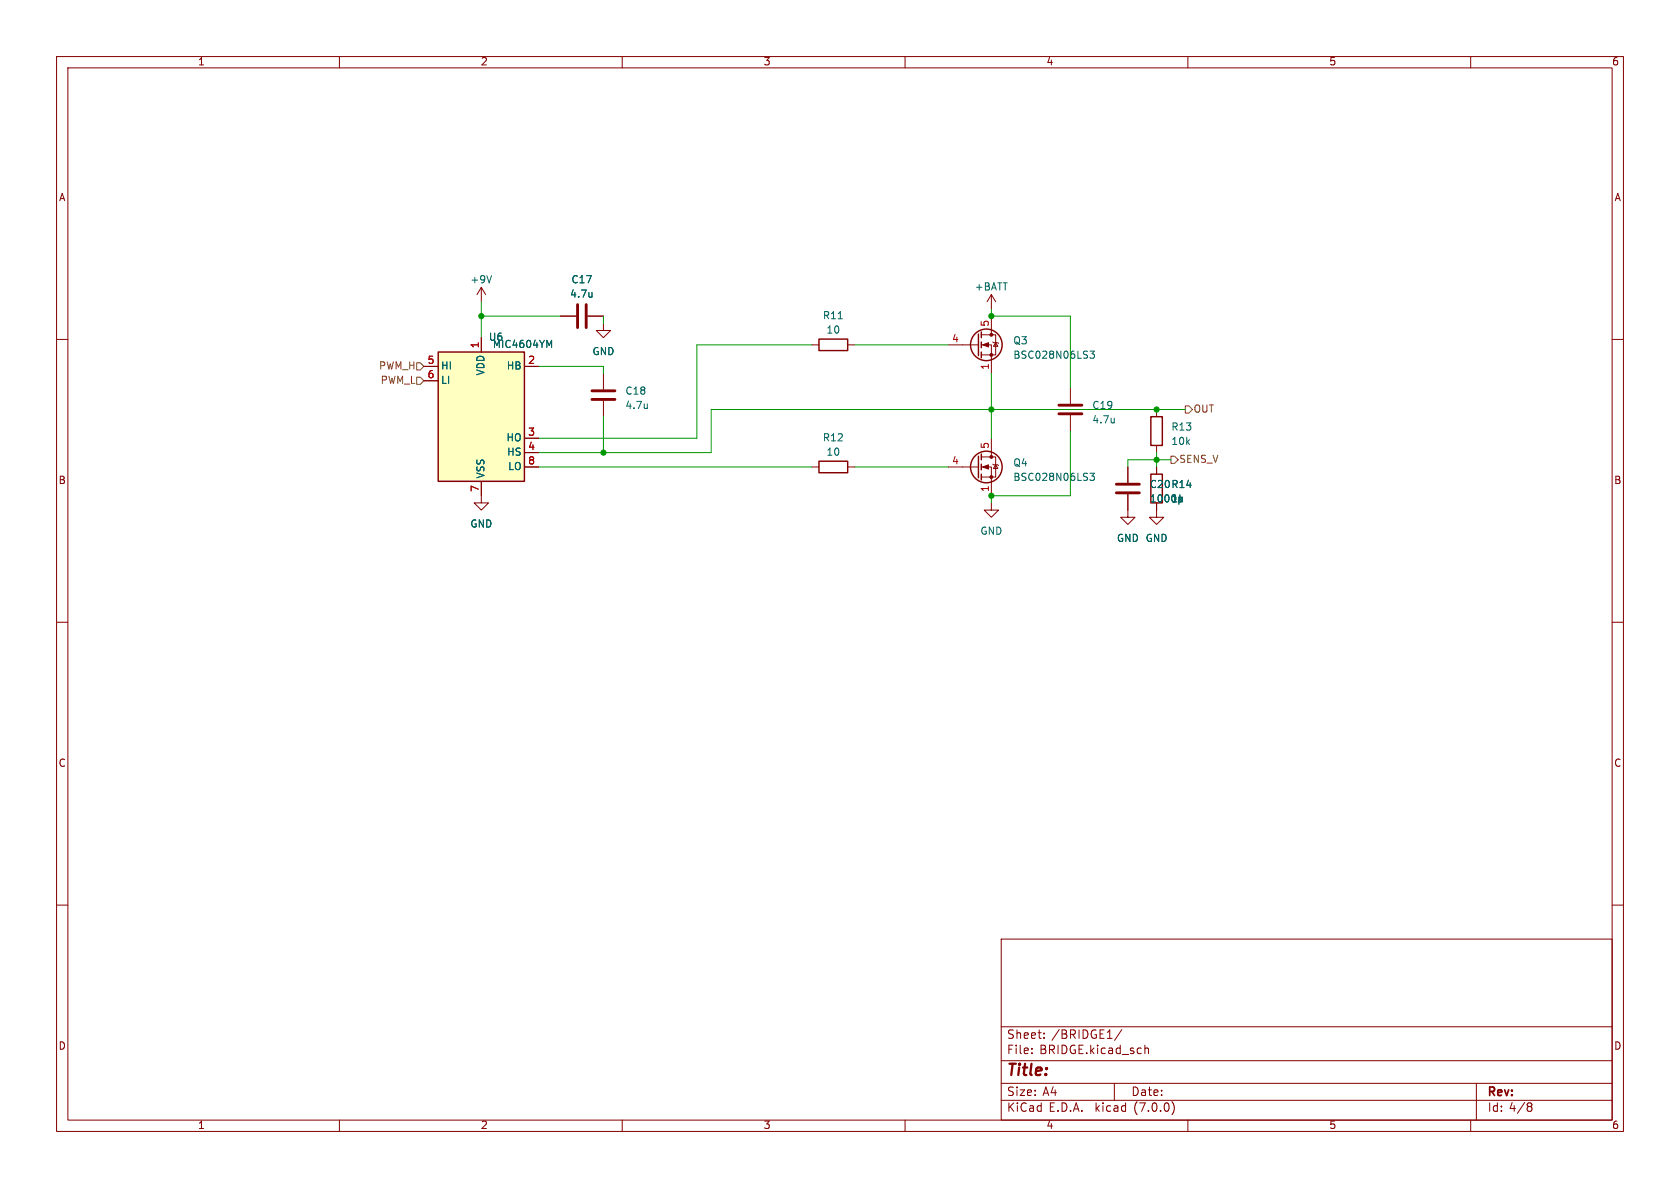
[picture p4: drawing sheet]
<svg xmlns="http://www.w3.org/2000/svg" width="297mm" height="210mm" viewBox="0 0 297 210" stroke-linecap="round" stroke-linejoin="round" font-family="sans-serif">
<g fill="none" stroke="#840000" stroke-width=".18">
<path d="M10 10h277v190h-277zM12 12h273v186h-273zM60 10v2M110 10v2M160 10v2M210 10v2M260 10v2M10 60h2M85.1 50.8l-.8 1.3M85.1 50.8v2.5M85.1 59.7v2.5M85.1 50.8l.8 1.3"/>
<path d="M99.1 55.9h2.8M103.9 55.9h2.8M106.7 57.2v1.2h1.2l-1.2 1.3-1.3-1.3h1.3M173.5 59.2h2.5v3.5h-2.5M175.3 52.1l-.8 1.2M175.3 52.1v2.5M175.3 55.9v3.3M175.3 52.1l.7 1.2M285 60h2M74.9 64.8h2.6M74.9 67.3h2.6M92.7 64.8h2.5"/>
<path d="M92.7 77.5h2.5M106.7 66v2.8M106.7 70.9v2.8M143.5 61h1.3M149.9 61h1.2M167.6 61h5.4M173.5 61h1.8v5M175.3 77.5v3.3M175.5 60.5l.1 .1h.8l.1 .1M176 60.6l.4 .6h-.8zM189.2 68.6v2.8M189.2 73.4v2.8"/>
<path d="M204.5 72.4v1.3M204.5 78.7v1.3M85.1 85.1v3.8h1.3l-1.3 1.3-1.3-1.3h1.3M92.7 82.6h2.5M92.7 80h2.5M143.5 82.6h1.3M149.9 82.6h1.2M167.6 82.6h5.4M173.5 82.6h1.8v5M173.5 80.8h2.5v3.5h-2.5M175.3 88.9v1.3h1.2l-1.2 1.2-1.3-1.2h1.3M175.5 82l.1 .2h.8l.1 .1"/>
<path d="M176 82.2l.4 .6h-.8zM199.4 87.4v4h1.3l-1.3 1.3-1.3-1.3h1.3M199.4 82.6v2.7M204.5 88.9v2.5h1.2l-1.2 1.3-1.3-1.3h1.3M204.5 82.6v1.2M10 110h2M285 110h2M10 160h2M285 160h2M177 166h108v32h-108zM60 198v2M110 198v2"/>
<path d="M160 198v2M177 194.5h108M177 191.5h108M177 187.5h108M177 181.5h108M182.4 186.1v.2M182.4 185.3v.2M184.6 183.4v.2M184.6 182.6v.2M197 191.5v3M198.3 182l-1.3 1.9M202.4 184.8v1.5"/>
<path d="M202.4 185.4l.2-.1h.4v1M207.2 194.7a1.72 1.72 0 0 1 0 2.3M210 198v2M260 198v2M261 191.5v6.5M270.3 195h.2l.3 .2-.3 .4M270.3 195.6h.2M270.5 195.6l.3 .1v.5l-.3 .3h-.2"/>
</g>
<path d="M102.1 53.8v4.1M103.6 53.8v4.1M104.6 70.6h4.1M104.6 69.1h4.1M187.2 73.2h4.1M187.2 71.6h4.1M197.4 87.1h4M197.4 85.6h4" fill="none" stroke="#840000" stroke-width=".51"/>
<g fill="none" stroke="#840000" stroke-width=".25">
<path d="M144.8 59.9h5.1v2.1h-5.1zM173 59.1v3.8M173.5 58.7v1M77.5 62.2h15.2v22.9h-15.2zM173.5 60.5v1M173.5 62.2v1M203.5 73.7h2v5h-2zM144.8 81.5h5.1v2.1h-5.1zM173 80.6v3.9M173.5 80.3v1M173.5 82v1.1M173.5 83.8v1"/>
<path d="M203.5 83.8h2v5.1h-2z"/>
<circle cx="174.4" cy="61" r="2.79"/>
<circle cx="174.4" cy="82.5" r="2.79"/>
</g>
<g fill="#840000" stroke="#840000" stroke-width=".18">
<path d="M173.7 61l1.1-.4v.7z"/>
<path d="M173.7 82.6l1.1-.4v.7z"/>
<circle cx="175.3" cy="62.7" r=".25"/>
<circle cx="175.3" cy="59.2" r=".25"/>
<circle cx="175.3" cy="84.3" r=".25"/>
<circle cx="175.3" cy="80.8" r=".25"/>
</g>
<path d="M86.9 48.7l-.4 1.3M97.1 61.1l.4-.9v1.2M192.7 62.1h.8l-.4 .4 .3 .2v.5l-.2 .1-.5-.1M192.7 83.7h.8l-.4 .4 .3 .2v.5l-.2 .1-.5-.1" fill="none" stroke="#006464" stroke-width=".18"/>
<path d="M77.5 62.2h15.2v22.9h-15.2z" fill="#ffffc2" stroke="#ffffc2" stroke-width=".18"/>
<path d="M73.7 64.1h.6l.6 .7-.6 .6h-.6zM73.7 66.7h.6l.6 .6-.6 .6h-.6zM209.5 71.8h.7l.6 .6-.6 .6h-.7zM207 80.6h.6l.7 .7-.7 .6h-.6z" fill="none" stroke="#725600" stroke-width=".18"/>
<g fill="none" stroke="#009600" stroke-width=".18">
<path d="M85.1 55.9h14M85.1 53.3v6.4M106.7 55.9v1.3M175.3 54.6v1.3h13.9v12.7M95.2 64.8h11.5v1.2M106.7 73.7v6.3M143.5 61h-20.3v16.5h-28M151.1 61h16.5M175.3 66v11.5M189.2 76.2v11.4h-13.9v1.3M209.5 72.4h-83.8v7.6h-30.5M95.2 82.6h48.3"/>
<path d="M151.1 82.6h16.5M204.5 80v2.6M207 81.3h-7.6v1.3"/>
</g>
<g fill="#009600" stroke="#009600" stroke-width=".18">
<circle cx="204.5" cy="72.4" r=".46"/>
<circle cx="175.3" cy="55.9" r=".46"/>
<circle cx="175.3" cy="87.6" r=".46"/>
<circle cx="175.3" cy="72.4" r=".46"/>
<circle cx="204.5" cy="81.3" r=".46"/>
<circle cx="106.7" cy="80" r=".46"/>
<circle cx="85.1" cy="55.9" r=".46"/>
</g>
<text font-size="2.8" fill="#840000" x="178" y="190.8">Title:</text>
<g font-size="2.1" fill="#840000">
<text x="178" y="183.9">Sheet:</text>
<text x="185.9" y="183.9">/BRIDGE1/</text>
<text x="178" y="186.6">File:</text>
<text x="183.8" y="186.6">BRIDGE.kicad_sch</text>
<text x="178" y="196.8">KiCad</text>
<text x="178" y="194">Size:</text>
<text x="184.3" y="194">A4</text>
<text x="185.4" y="196.8">E.D.A.</text>
<text x="193.7" y="196.8">kicad</text>
<text x="200" y="194">Date:</text>
<text x="200.6" y="196.8">(7.0.0)</text>
<text x="263" y="194.2">Rev:</text>
<text x="263" y="196.8">Id: 4/8</text>
</g>
<g font-size="1.8" fill="#840000">
<text x="35" y="11.8">1</text>
<text x="85" y="11.8">2</text>
<text x="135" y="11.8">3</text>
<text x="185" y="11.8">4</text>
<text x="235" y="11.8">5</text>
<text x="285" y="11.8">6</text>
<text x="10.4" y="35.8">A</text>
<text x="285.4" y="35.8">A</text>
<text x="10.3" y="85.8">B</text>
<text x="285.3" y="85.8">B</text>
<text x="10.3" y="135.8">C</text>
<text x="285.3" y="135.8">C</text>
<text x="10.3" y="185.8">D</text>
<text x="285.3" y="185.8">D</text>
<text x="35" y="199.8">1</text>
<text x="85" y="199.8">2</text>
<text x="135" y="199.8">3</text>
<text x="185" y="199.8">4</text>
<text x="235" y="199.8">5</text>
<text x="285" y="199.8">6</text>
</g>
<g font-size="1.8" fill="#006464">
<text x="83.1" y="50.4">+9V</text>
<text x="100.7" y="52.9">4.7u</text>
<text x="101" y="50.4">C17</text>
<text x="172.3" y="51.6">+BATT</text>
<text x="145.4" y="56.7">R11</text>
<text x="146" y="59.2">10</text>
<text x="78" y="65.6">HI</text>
<text x="86.4" y="60.5">U6</text>
<text x="87.1" y="61.8">MIC4604YM</text>
<text x="89.5" y="65.6">HB</text>
<text x="104.7" y="63.1">GND</text>
<text x="179.1" y="61.2">Q3</text>
<text x="179.1" y="63.7">BSC028N06LS3</text>
<text x="78" y="68.1">LI</text>
<text x="85.9" y="66.5" transform="rotate(-90 85.9 66.5)">VDD</text>
<text x="110.5" y="70">C18</text>
<text x="110.5" y="72.6">4.7u</text>
<text x="193" y="72.6">C19</text>
<text x="193" y="75.1">4.7u</text>
<text x="207" y="76.4">R13</text>
<text x="89.4" y="78.3">HO</text>
<text x="89.5" y="80.8">HS</text>
<text x="89.7" y="83.4">LO</text>
<text x="145.4" y="78.3">R12</text>
<text x="146" y="80.8">10</text>
<text x="179.1" y="82.7">Q4</text>
<text x="207" y="78.9">10k</text>
<text x="85.9" y="84.6" transform="rotate(-90 85.9 84.6)">VSS</text>
<text x="179.1" y="85.3">BSC028N06LS3</text>
<text x="203.2" y="86.6">C20 R14</text>
<text x="203.2" y="89.1">1000p</text>
<text x="207" y="89.1">1k</text>
<text x="83.1" y="93.5">GND</text>
<text x="173.3" y="94.8">GND</text>
<text x="197.4" y="96.1">GND GND</text>
</g>
<g font-size="1.8" fill="#a90000">
<text x="175" y="57.8" transform="rotate(-90 175 57.8)">5</text>
<text x="75.5" y="64.5">5</text>
<text x="84.8" y="61.6" transform="rotate(-90 84.8 61.6)">1</text>
<text x="93.3" y="64.5">2</text>
<text x="168.2" y="60.7">4</text>
<text x="175" y="65.4" transform="rotate(-90 175 65.4)">1</text>
<text x="75.5" y="67.1">6</text>
<text x="93.3" y="77.2">3</text>
<text x="93.3" y="79.8">4</text>
<text x="93.3" y="82.3">8</text>
<text x="168.2" y="82.3">4</text>
<text x="175" y="79.4" transform="rotate(-90 175 79.4)">5</text>
<text x="84.8" y="87" transform="rotate(-90 84.8 87)">7</text>
<text x="175" y="87" transform="rotate(-90 175 87)">1</text>
</g>
<g font-size="1.8" fill="#725600">
<text x="66.9" y="65.6">PWM_H</text>
<text x="67.2" y="68.1">PWM_L</text>
<text x="211" y="73.2">OUT</text>
<text x="208.5" y="82.1">SENS_V</text>
</g>
</svg>
